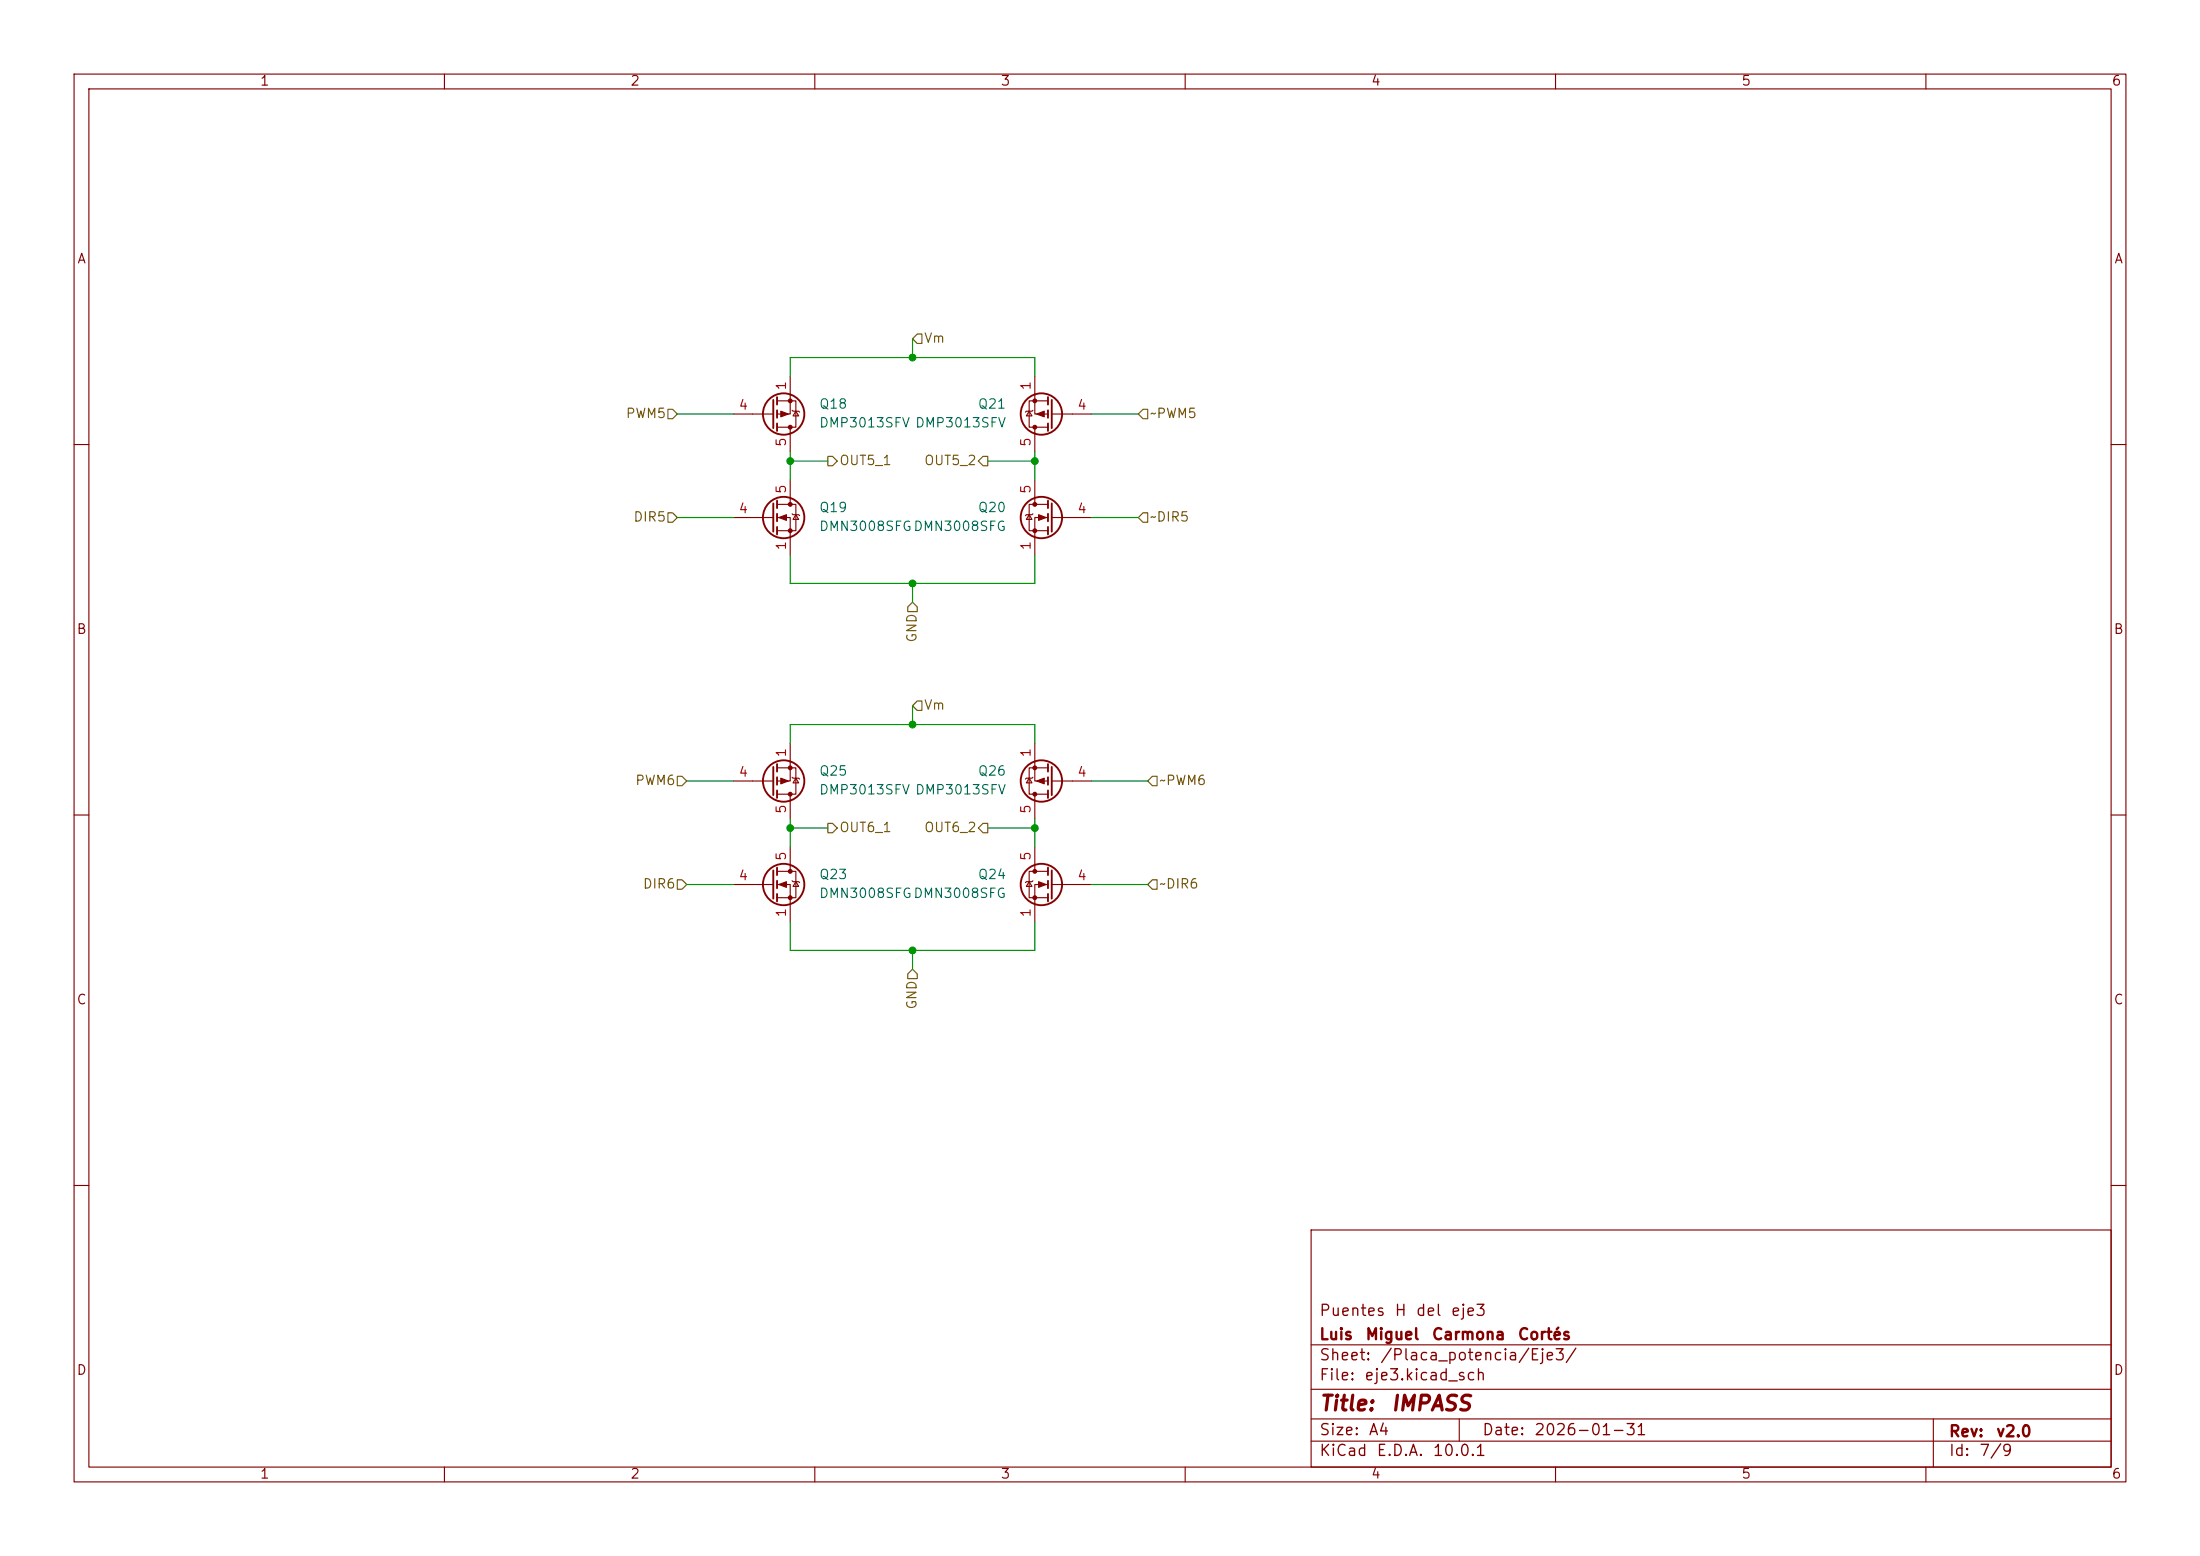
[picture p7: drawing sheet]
<svg xmlns="http://www.w3.org/2000/svg" width="297mm" height="210mm" viewBox="0 0 297 210" stroke-linecap="round" stroke-linejoin="round" font-family="sans-serif">
<g fill="none" stroke="#840000" stroke-width=".15">
<path d="M10 10h277v190h-277zM12 12h273v186h-273zM60 10v2M110 10v2M160 10v2M210 10v2M260 10v2M99.1 55.9h5.3M104.9 54.1h2.5v3.6h-2.5M106.7 50.8v5.1h-1.8M106.7 57.7v3.3M106.9 55.4l.2 .1h.7l.1 .1"/>
<path d="M107.4 55.5l.4 .6h-.7zM138.9 55.5l.4 .6h-.7zM139.4 55.4l-.1 .1h-.7l-.2 .1M139.7 50.8v5.1h1.8M139.7 57.7v3.3M141.5 54.1h-2.6v3.6h2.6M142 55.9h5.3M10 60h2M99.1 69.9h5.3M104.9 68.1h2.5v3.5h-2.5M104.9 69.9h1.8v5M106.7 64.8v3.3"/>
<path d="M106.9 69.3l.2 .2h.7l.1 .1M107.4 69.5l.4 .6h-.7zM138.9 69.5l.4 .6h-.7zM139.4 69.3l-.1 .2h-.7l-.2 .1M139.7 64.8v3.3M141.5 68.1h-2.6v3.5h2.6M141.5 69.9h-1.8v5M142 69.9h5.3M285 60h2M10 110h2M99.1 105.4h5.3M99.1 119.4h5.3"/>
<path d="M104.9 103.6h2.5v3.6h-2.5M104.9 117.6h2.5v3.6h-2.5M104.9 119.4h1.8v5.1M106.7 100.3v5.1h-1.8M106.7 107.2v3.3M106.7 114.3v3.3M106.9 104.9l.2 .1h.7l.1 .2M106.9 118.9l.2 .1h.7l.1 .1M107.4 105l.4 .7h-.7zM107.4 119l.4 .6h-.7zM138.9 105l.4 .7h-.7zM138.9 119l.4 .6h-.7z"/>
<path d="M139.4 104.9l-.1 .1h-.7l-.2 .2M139.4 118.9l-.1 .1h-.7l-.2 .1M139.7 100.3v5.1h1.8M139.7 107.2v3.3M139.7 114.3v3.3M141.5 103.6h-2.6v3.6h2.6M141.5 117.6h-2.6v3.6h2.6M141.5 119.4h-1.8v5.1M142 105.4h5.3M142 119.4h5.3M285 110h2M10 160h2"/>
<path d="M177 166h108v32h-108zM285 160h2M60 198v2M110 198v2M160 198v2M177 194.5h108M177 191.5h108M177 187.5h108M177 181.5h108M197 191.5v3M210 198v2M260 198v2"/>
<path d="M261 191.5v6.5"/>
</g>
<g fill="none" stroke="#840000" stroke-width=".25">
<path d="M104.4 54v3.8M104.9 53.6v1M104.9 55.4v1M104.9 57.2v1M141.5 53.6v1M141.5 55.4v1M141.5 57.2v1M142 54v3.8M104.4 67.9v3.9M104.9 67.6v1M104.9 69.3v1.1M104.9 71.1v1"/>
<path d="M141.5 67.6v1M141.5 69.3v1.1M141.5 71.1v1M142 67.9v3.9M104.4 103.5v3.8M104.4 117.5v3.8M104.9 103.1v1M104.9 104.9v1M104.9 106.7v1M104.9 117.1v1M104.9 118.9v1M141.5 103.1v1"/>
<path d="M141.5 104.9v1M141.5 106.7v1M141.5 117.1v1M141.5 118.9v1M142 103.5v3.8M142 117.5v3.8M104.9 120.7v1M141.5 120.7v1"/>
<circle cx="105.8" cy="55.9" r="2.79"/>
<circle cx="140.6" cy="55.9" r="2.79"/>
<circle cx="105.8" cy="69.8" r="2.79"/>
<circle cx="140.6" cy="69.8" r="2.79"/>
<circle cx="105.8" cy="119.4" r="2.79"/>
<circle cx="105.8" cy="105.4" r="2.79"/>
<circle cx="140.6" cy="105.4" r="2.79"/>
<circle cx="140.6" cy="119.4" r="2.79"/>
</g>
<g fill="#840000" stroke="#840000" stroke-width=".15">
<path d="M140.2 69.5l1 .4-1 .3z"/>
<path d="M140 55.9l1-.4v.8z"/>
<path d="M105.2 69.9l1-.4v.7z"/>
<path d="M105.4 55.5l1 .4-1 .4z"/>
<path d="M105.4 105l1 .4-1 .4z"/>
<path d="M105.2 119.4l1-.4v.8z"/>
<path d="M140 105.4l1-.4v.8z"/>
<path d="M140.2 119l1 .4-1 .4z"/>
<circle cx="139.7" cy="68.1" r=".25"/>
<circle cx="139.7" cy="71.6" r=".25"/>
<circle cx="139.7" cy="57.7" r=".25"/>
<circle cx="139.7" cy="54.1" r=".25"/>
<circle cx="106.7" cy="68.1" r=".25"/>
<circle cx="106.7" cy="71.6" r=".25"/>
<circle cx="106.7" cy="57.7" r=".25"/>
<circle cx="106.7" cy="54.1" r=".25"/>
<circle cx="106.7" cy="107.2" r=".25"/>
<circle cx="106.7" cy="103.6" r=".25"/>
<circle cx="106.7" cy="117.6" r=".25"/>
<circle cx="106.7" cy="121.2" r=".25"/>
<circle cx="139.7" cy="107.2" r=".25"/>
<circle cx="139.7" cy="103.6" r=".25"/>
<circle cx="139.7" cy="117.6" r=".25"/>
<circle cx="139.7" cy="121.2" r=".25"/>
</g>
<g fill="none" stroke="#725600" stroke-width=".15">
<path d="M90.2 55.2h.6l.6 .7-.6 .6h-.6zM123.8 45.1h.7v1.3h-.7l-.6-.7zM154.3 55.2h.6v1.3h-.6l-.6-.6zM90.2 69.2h.6l.6 .7-.6 .6h-.6zM111.8 61.6h.6l.6 .6-.6 .7h-.6zM132.7 61.6h.6v1.3h-.6l-.6-.7zM154.3 69.2h.6v1.3h-.6l-.6-.6zM123.2 81.3l.6 .6v.7h-1.2v-.7zM123.8 94.6h.7v1.3h-.7l-.6-.6zM91.4 104.8h.7l.6 .6-.6 .6h-.7zM91.4 118.7h.7l.6 .7-.6 .6h-.7zM111.8 111.1h.6l.6 .7-.6 .6h-.6z"/>
<path d="M132.7 111.1h.6v1.3h-.6l-.6-.6zM155.6 104.8h.6v1.2h-.6l-.7-.6zM155.6 118.7h.6v1.3h-.6l-.7-.6zM123.2 130.8l.6 .6v.7h-1.2v-.7z"/>
</g>
<g fill="none" stroke="#009600" stroke-width=".15">
<path d="M91.4 55.9h7.7M106.7 50.8v-2.5h33v2.5M123.2 45.7v2.6M147.3 55.9h6.4M91.4 69.9h7.7M106.7 62.2h5.1M106.7 74.9v3.8h33v-3.8M106.7 61v3.8M123.2 78.7v2.6M133.3 62.2h6.4M139.7 61v3.8M147.3 69.9h6.4"/>
<path d="M123.2 95.3v2.5M92.7 105.4h6.4M92.7 119.4h6.4M106.7 100.3v-2.5h33v2.5M106.7 110.5v3.8M106.7 111.8h5.1M133.3 111.8h6.4M139.7 110.5v3.8M147.3 105.4h7.6M147.3 119.4h7.6M106.7 124.5v3.8h33v-3.8M123.2 128.3v2.5"/>
</g>
<g fill="#009600" stroke="#009600" stroke-width=".14">
<circle cx="139.7" cy="62.2" r=".46"/>
<circle cx="106.7" cy="62.2" r=".46"/>
<circle cx="123.2" cy="48.3" r=".46"/>
<circle cx="123.2" cy="78.7" r=".46"/>
<circle cx="139.7" cy="111.8" r=".46"/>
<circle cx="123.2" cy="128.3" r=".46"/>
<circle cx="106.7" cy="111.8" r=".46"/>
<circle cx="123.2" cy="97.8" r=".46"/>
</g>
<g font-size="2" fill="#840000">
<text x="178" y="190.9">Title:</text>
<text x="187.7" y="190.9">IMPASS</text>
</g>
<g font-size="1.5" fill="#840000">
<text x="178" y="178">Puentes</text>
<text x="188.2" y="178">H</text>
<text x="191" y="178">del</text>
<text x="195.8" y="178">eje3</text>
<text x="178" y="184">Sheet:</text>
<text x="178" y="181.2">Luis</text>
<text x="184.2" y="181.2">Miguel</text>
<text x="186.2" y="184">/Placa_potencia/Eje3/</text>
<text x="193.2" y="181.2">Carmona</text>
<text x="204.8" y="181.2">Cortés</text>
<text x="178" y="186.7">File:</text>
<text x="184.1" y="186.7">eje3.kicad_sch</text>
<text x="178" y="196.9">KiCad</text>
<text x="178" y="194.1">Size:</text>
<text x="184.7" y="194.1">A4</text>
<text x="185.7" y="196.9">E.D.A.</text>
<text x="193.3" y="196.9">10.0.1</text>
<text x="200" y="194.1">Date:</text>
<text x="207" y="194.1">2026-01-31</text>
<text x="263" y="194.3">Rev:</text>
<text x="263" y="196.9">Id:</text>
<text x="267.1" y="196.9">7/9</text>
<text x="269.4" y="194.3">v2.0</text>
</g>
<g font-size="1.3" fill="#840000">
<text x="35" y="11.9">1</text>
<text x="85" y="11.9">2</text>
<text x="135" y="11.9">3</text>
<text x="185" y="11.9">4</text>
<text x="235" y="11.9">5</text>
<text x="285" y="11.9">6</text>
<text x="10.3" y="35.9">A</text>
<text x="285.3" y="35.9">A</text>
<text x="10.3" y="85.9">B</text>
<text x="285.3" y="85.9">B</text>
<text x="10.3" y="135.9">C</text>
<text x="285.3" y="135.9">C</text>
<text x="10.3" y="185.9">D</text>
<text x="285.3" y="185.9">D</text>
<text x="35" y="199.9">1</text>
<text x="85" y="199.9">2</text>
<text x="135" y="199.9">3</text>
<text x="185" y="199.9">4</text>
<text x="235" y="199.9">5</text>
<text x="285" y="199.9">6</text>
</g>
<g font-size="1.3" fill="#725600">
<text x="124.7" y="46.6">Vm</text>
<text x="84.4" y="56.7">PWM5</text>
<text x="155.1" y="56.7">~PWM5</text>
<text x="113.2" y="63.1">OUT5_1</text>
<text x="124.7" y="63.1">OUT5_2</text>
<text x="85.4" y="70.7">DIR5</text>
<text x="155.1" y="70.7">~DIR5</text>
<text x="124.1" y="86.8" transform="rotate(-90 124.1 86.8)">GND</text>
<text x="124.7" y="96.1">Vm</text>
<text x="85.7" y="106.3">PWM6</text>
<text x="156.4" y="106.3">~PWM6</text>
<text x="113.2" y="112.6">OUT6_1</text>
<text x="124.7" y="112.6">OUT6_2</text>
<text x="86.7" y="120.2">DIR6</text>
<text x="156.4" y="120.2">~DIR6</text>
<text x="124.1" y="136.3" transform="rotate(-90 124.1 136.3)">GND</text>
</g>
<g font-size="1.3" fill="#a90000">
<text x="106.4" y="52.8" transform="rotate(-90 106.4 52.8)">1</text>
<text x="139.4" y="52.8" transform="rotate(-90 139.4 52.8)">1</text>
<text x="99.6" y="55.6">4</text>
<text x="145.3" y="55.6">4</text>
<text x="106.4" y="60.4" transform="rotate(-90 106.4 60.4)">5</text>
<text x="139.4" y="60.4" transform="rotate(-90 139.4 60.4)">5</text>
<text x="99.6" y="69.6">4</text>
<text x="106.4" y="66.7" transform="rotate(-90 106.4 66.7)">5</text>
<text x="139.4" y="66.7" transform="rotate(-90 139.4 66.7)">5</text>
<text x="145.3" y="69.6">4</text>
<text x="106.4" y="74.4" transform="rotate(-90 106.4 74.4)">1</text>
<text x="139.4" y="74.4" transform="rotate(-90 139.4 74.4)">1</text>
<text x="99.6" y="105.2">4</text>
<text x="106.4" y="102.3" transform="rotate(-90 106.4 102.3)">1</text>
<text x="139.4" y="102.3" transform="rotate(-90 139.4 102.3)">1</text>
<text x="145.3" y="105.2">4</text>
<text x="106.4" y="109.9" transform="rotate(-90 106.4 109.9)">5</text>
<text x="139.4" y="109.9" transform="rotate(-90 139.4 109.9)">5</text>
<text x="99.6" y="119.1">4</text>
<text x="106.4" y="116.3" transform="rotate(-90 106.4 116.3)">5</text>
<text x="139.4" y="116.3" transform="rotate(-90 139.4 116.3)">5</text>
<text x="145.3" y="119.1">4</text>
<text x="106.4" y="123.9" transform="rotate(-90 106.4 123.9)">1</text>
<text x="139.4" y="123.9" transform="rotate(-90 139.4 123.9)">1</text>
</g>
<g font-size="1.3" fill="#006464">
<text x="110.5" y="55.5">Q18</text>
<text x="110.5" y="58">DMP3013SFV DMP3013SFV</text>
<text x="131.9" y="55.5">Q21</text>
<text x="110.5" y="69.4">Q19</text>
<text x="110.5" y="72">DMN3008SFGDMN3008SFG</text>
<text x="131.9" y="69.4">Q20</text>
<text x="110.5" y="105">Q25</text>
<text x="110.5" y="107.5">DMP3013SFV DMP3013SFV</text>
<text x="131.9" y="105">Q26</text>
<text x="110.5" y="119">Q23</text>
<text x="131.9" y="119">Q24</text>
<text x="110.5" y="121.5">DMN3008SFGDMN3008SFG</text>
</g>
</svg>
